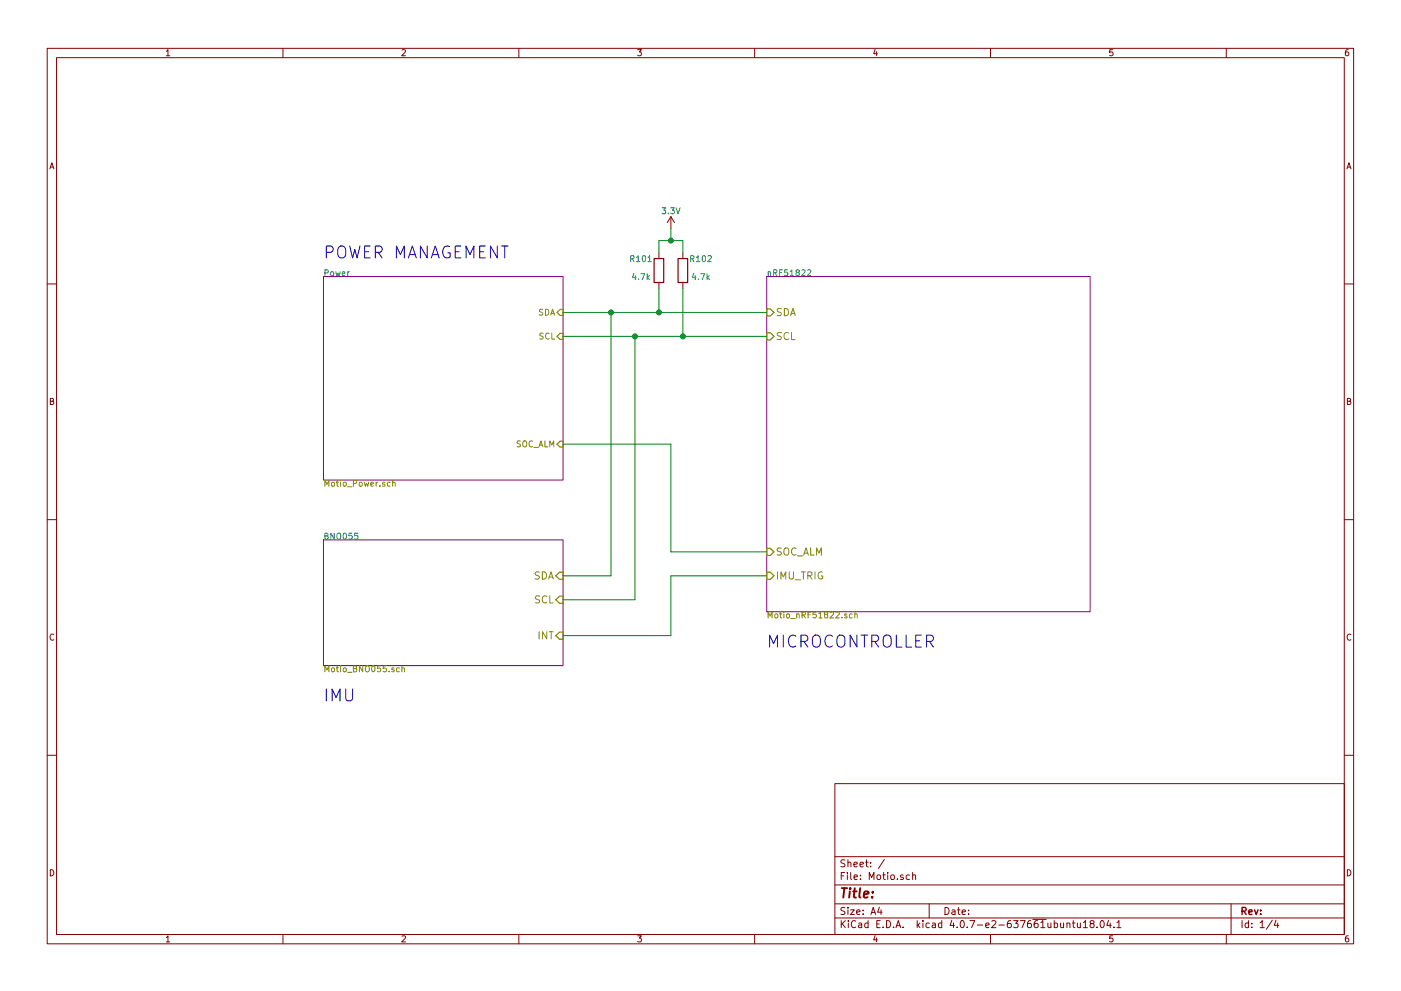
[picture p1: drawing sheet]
EESchema Schematic File Version 2
LIBS:alvaroferran
LIBS:Motio-cache
EELAYER 25 0
EELAYER END
$Descr A4 11693 8268
encoding utf-8
Sheet 1 4
Title ""
Date ""
Rev ""
Comp ""
Comment1 ""
Comment2 ""
Comment3 ""
Comment4 ""
$EndDescr
$Sheet
S 6400 2300 2700 2800
U 5AB56E42
F0 "nRF51822" 50
F1 "Motio_nRF51822.sch" 50
F2 "SDA" I L 6400 2600 60 
F3 "SCL" I L 6400 2800 60 
F4 "SOC_ALM" I L 6400 4600 60 
F5 "IMU_TRIG" I L 6400 4800 60 
$EndSheet
$Sheet
S 2700 2300 2000 1700
U 5AC226FE
F0 "Power" 50
F1 "Motio_Power.sch" 50
F2 "SDA" I R 4700 2600 50 
F3 "SCL" I R 4700 2800 50 
F4 "SOC_ALM" I R 4700 3700 50 
$EndSheet
$Sheet
S 2700 4500 2000 1050
U 5AC4E13E
F0 "BNO055" 50
F1 "Motio_BNO055.sch" 50
F2 "SCL" I R 4700 5000 60 
F3 "SDA" I R 4700 4800 60 
F4 "INT" I R 4700 5300 60 
$EndSheet
Wire Wire Line
	4700 2600 6400 2600
Wire Wire Line
	6400 2800 4700 2800
Wire Wire Line
	4700 4800 5100 4800
Wire Wire Line
	5100 4800 5100 2600
Connection ~ 5100 2600
Wire Wire Line
	4700 5000 5300 5000
Wire Wire Line
	5300 5000 5300 2800
Connection ~ 5300 2800
Wire Wire Line
	4700 5300 5600 5300
Wire Wire Line
	5600 5300 5600 4800
Wire Wire Line
	5600 4800 6400 4800
Wire Wire Line
	4700 3700 5600 3700
Wire Wire Line
	5600 3700 5600 4600
Wire Wire Line
	5600 4600 6400 4600
Text Notes 2700 5850 0    100  ~ 0
IMU\n
Text Notes 6400 5400 0    100  ~ 0
MICROCONTROLLER
Text Notes 2700 2150 0    100  ~ 0
POWER MANAGEMENT
$Comp
L 3.3V #PWR01
U 1 1
P 5600 1900
F 0 "#PWR01" H 5600 1750 50  0001 C CNN
F 1 "3.3V" H 5600 2050 50  0000 C CNN
F 2 "" H 5600 1900 50  0001 C CNN
F 3 "" H 5600 1900 50  0001 C CNN
	1    5600 1900
	1    0    0    -1  
$EndComp
$Comp
L alvaroferran:R0402 R101
U 1 1
P 5500 2250
F 0 "R101" H 5350 2350 50  0000 C CNN
F 1 "4.7k" H 5350 2200 50  0000 C CNN
F 2 "Resistors_SMD:R_0402" V 5430 2250 50  0001 C CNN
F 3 "" H 5500 2250 50  0001 C CNN
	1    5500 2250
	1    0    0    -1  
$EndComp
$Comp
L alvaroferran:R0402 R102
U 1 1
P 5700 2250
F 0 "R102" H 5850 2350 50  0000 C CNN
F 1 "4.7k" H 5850 2200 50  0000 C CNN
F 2 "Resistors_SMD:R_0402" V 5630 2250 50  0001 C CNN
F 3 "" H 5700 2250 50  0001 C CNN
	1    5700 2250
	1    0    0    -1  
$EndComp
Wire Wire Line
	5500 2400 5500 2600
Connection ~ 5500 2600
Wire Wire Line
	5700 2400 5700 2800
Connection ~ 5700 2800
Wire Wire Line
	5700 2000 5700 2100
Wire Wire Line
	5500 2000 5700 2000
Wire Wire Line
	5500 2000 5500 2100
Connection ~ 5600 2000
Wire Wire Line
	5600 1900 5600 2000
$EndSCHEMATC
